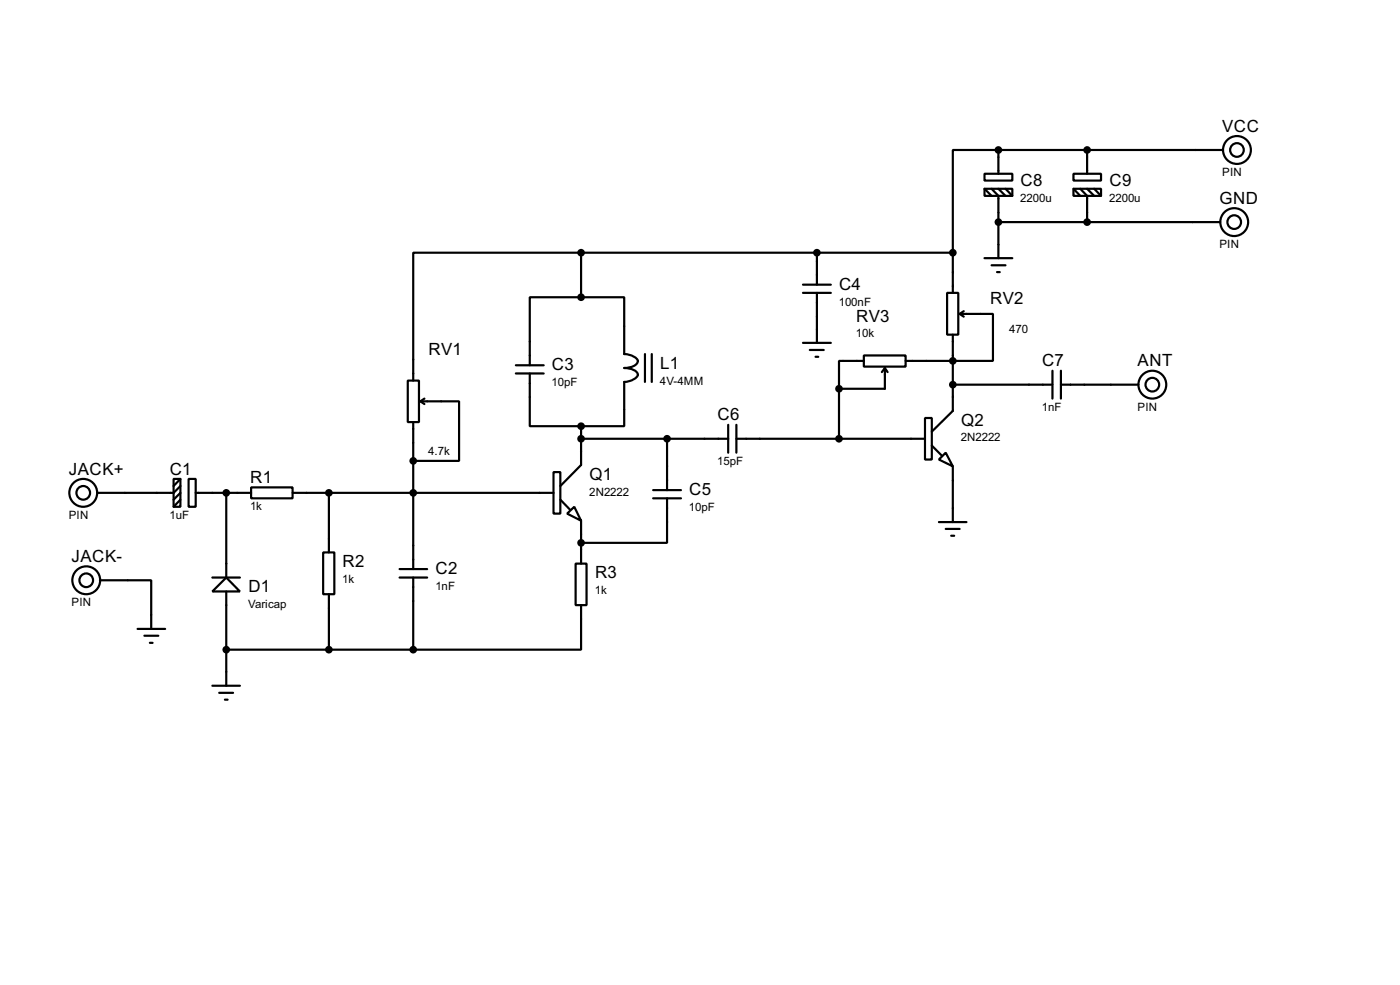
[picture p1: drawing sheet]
<svg xmlns="http://www.w3.org/2000/svg" width="256mm" height="180mm" viewBox="0 0 256 180" stroke-linecap="round" stroke-linejoin="round" font-family="sans-serif">
<g fill="none" stroke="#000" stroke-width=".4">
<path d="M180.4 31.8h5.1v1.3h-5.1zM180.4 34.6h5.1v1.3h-5.1zM180.4 34.6l1.3 1.3M181.7 34.6l1.2 1.3v11.4M182.9 27.5h-8.3v18.8M182.9 27.5h41.2M182.9 27.5v4.3M182.9 34.6l1.3 1.3M184.2 34.6l1.3 1.3M196.7 31.8h5v1.3h-5zM196.7 34.6h5v1.3h-5zM196.7 34.6l1.2 1.3"/>
<path d="M197.9 34.6l1.3 1.3v4.8M199.2 27.5v4.3M199.2 34.6l1.3 1.3M200.5 34.6l1.2 1.3M106.5 54.4h7.9v10.4a2.65 2.65 0 0 1 2.5 1.3 2.24 2.24 0 0 1-2.5 1.3 2.27 2.27 0 0 1 2.5 1.2 2.66 2.66 0 0 1-2.5 1.3v8.1h-7.9M106.5 54.4h-9.4v12.5M106.5 46.3h-30.8v23.4M106.5 46.3v8.1M106.5 46.3h68.1M147.1 53.6h5.1M147.1 52.1h5.1M149.7 46.3v5.8"/>
<path d="M149.7 53.6v9.2M173.5 53.6h2.1v7.7h-2.1zM174.6 46.3v7.3M175.8 57.5h6.1v8.6h-16M175.8 57.5l.8 .5M176.6 57l-.8 .5M180.4 47.3h5.1M181.7 48.6h2.5M182.7 49.8h.5M182.9 40.7h40.7M74.7 69.7h2.1v7.6h-2.1zM75.7 77.3v26.9"/>
<path d="M77 73.5h7.1v10.9h-8.4M77 73.5l.8 .5M77.8 73l-.8 .5M94.5 68.4h5.1M94.5 66.9h5.1M97.1 68.4v9.6h9.4M106.5 78v7.1l-3.8 3.9M118.2 64.8v5.1M119.4 64.8v5.1M133.4 77.8v5.1M134.9 77.8v5.1M147.1 62.8h5.1"/>
<path d="M148.4 64.1h2.5M149.4 65.3h.5M153.7 71.2v9.1M158.3 65.1h7.6v2h-7.6zM158.3 66.1h-4.6v5.1M162.1 67.4v3.8h-8.4M162.1 67.4l.5 .7M162.1 67.4l-.5 .7M169.5 76.5h1.2v7.6h-1.2zM174.6 61.3v13.9l-3.9 3.8M174.6 70.4h18.2M192.8 67.9v5.1"/>
<path d="M194.4 70.4h14.2M194.4 67.9v5.1M31.8 87.7h1.3v5.1h-1.3zM33.1 89l-1.3 1.2h-14M33.1 91.5l-1.3 1.3M33.1 90.2l-1.3 1.3M33.1 87.7l-1.3 1.3M34.6 87.7h1.3v5.1h-1.3zM35.9 90.2h10.1M41.5 90.2v15.5M46 89.2h7.6v2h-7.6zM53.6 90.2h47.8"/>
<path d="M60.3 90.2v10.9M101.4 86.4h1.3v7.6h-1.3zM102.7 91.5l1.7 1.8M103.9 94l1.3-1.2 1.3 2.5zM106.5 95.3v7.9M106.5 80.3h26.9M119.7 91.2h5.1M119.7 89.7h5.1M122.2 91.2v8.2h-15.7M122.2 80.3v9.4M134.9 80.3h34.6M170.7 81.6l1.8 1.8"/>
<path d="M172 84.1l1.3-1.2 1.3 2.5zM172 95.6h5.1M173.3 96.8h2.5M174.3 98.1h.5M174.6 85.4v10.2M18.3 106.2h9.4v8.9M25.2 115.1h5.1M26.5 116.4h2.5M27.5 117.7h.5M38.9 105.7h5.1M41.5 105.7l2.5 2.6h-5.1zM41.5 108.3v17.2"/>
<path d="M41.5 118.9h34.2M59.2 101.1h2.1v7.7h-2.1zM60.3 108.8v10.1M73.2 105.7h5.1M73.2 104.2h5.1M75.7 105.7v13.2M105.5 103.2h2v7.6h-2zM106.5 110.8v8.1h-30.8M38.9 125.5h5.1M40.2 126.8h2.5M41.2 128.1h.5"/>
<circle cx="226.6" cy="27.5" r="2.55"/>
<circle cx="226.6" cy="27.5" r="1.25"/>
<circle cx="226.1" cy="40.7" r="2.55"/>
<circle cx="226.1" cy="40.7" r="1.25"/>
<circle cx="211.1" cy="70.4" r="2.55"/>
<circle cx="211.1" cy="70.4" r="1.25"/>
<circle cx="15.2" cy="90.2" r="2.55"/>
<circle cx="15.2" cy="90.2" r="1.25"/>
<circle cx="15.8" cy="106.2" r="2.55"/>
<circle cx="15.8" cy="106.2" r="1.25"/>
</g>
<g fill="#000" stroke="#000" stroke-width=".4">
<circle cx="182.9" cy="27.5" r=".5"/>
<circle cx="199.1" cy="27.5" r=".5"/>
<circle cx="106.4" cy="54.4" r=".5"/>
<circle cx="106.4" cy="46.3" r=".5"/>
<circle cx="149.6" cy="46.3" r=".5"/>
<circle cx="174.5" cy="46.3" r=".5"/>
<circle cx="182.9" cy="40.7" r=".5"/>
<circle cx="199.1" cy="40.7" r=".5"/>
<circle cx="106.4" cy="78" r=".5"/>
<circle cx="153.7" cy="71.2" r=".5"/>
<circle cx="174.5" cy="70.4" r=".5"/>
<circle cx="174.5" cy="66.1" r=".5"/>
<circle cx="41.4" cy="90.2" r=".5"/>
<circle cx="60.2" cy="90.2" r=".5"/>
<circle cx="75.7" cy="84.4" r=".5"/>
<circle cx="75.7" cy="90.2" r=".5"/>
<circle cx="106.4" cy="99.4" r=".5"/>
<circle cx="106.4" cy="80.3" r=".5"/>
<circle cx="122.2" cy="80.3" r=".5"/>
<circle cx="153.7" cy="80.3" r=".5"/>
<circle cx="41.4" cy="118.9" r=".5"/>
<circle cx="60.2" cy="118.9" r=".5"/>
<circle cx="75.7" cy="118.9" r=".5"/>
</g>
<g font-size="3.5">
<text x="223.9" y="24.1">VCC</text>
<text x="187" y="34">C8</text>
<text x="203.3" y="34">C9</text>
<text x="223.4" y="37.4">GND</text>
<text x="153.7" y="53">C4</text>
<text x="156.9" y="58.9">RV3</text>
<text x="181.4" y="55.6">RV2</text>
<text x="78.5" y="65">RV1</text>
<text x="101.1" y="67.7">C3</text>
<text x="121" y="67.5">L1</text>
<text x="190.9" y="67">C7</text>
<text x="208.4" y="67">ANT</text>
<text x="131.5" y="76.9">C6</text>
<text x="176.1" y="77.9">Q2</text>
<text x="12.6" y="86.9">JACK+</text>
<text x="31.1" y="86.9">C1</text>
<text x="45.9" y="88.4">R1</text>
<text x="108" y="87.8">Q1</text>
<text x="126.3" y="90.6">C5</text>
<text x="13.1" y="102.9">JACK-</text>
<text x="62.8" y="103.8">R2</text>
<text x="79.8" y="105.1">C2</text>
<text x="109" y="105.9">R3</text>
<text x="45.5" y="108.4">D1</text>
</g>
<g font-size="2.4">
<text x="223.9" y="32.2">PIN</text>
<text x="186.9" y="36.9">2200u</text>
<text x="203.2" y="36.9">2200u</text>
<text x="223.4" y="45.4">PIN</text>
<text x="153.7" y="56">100nF</text>
<text x="156.8" y="61.7">10k</text>
<text x="184.9" y="60.9">470</text>
<text x="101.1" y="70.7">10pF</text>
<text x="120.9" y="70.4">4V-4MM</text>
<text x="190.9" y="75.1">1nF</text>
<text x="208.4" y="75.1">PIN</text>
<text x="78.5" y="83.3">4.7k</text>
<text x="176" y="80.8">2N2222</text>
<text x="131.4" y="85">15pF</text>
<text x="12.6" y="95">PIN</text>
<text x="31.1" y="95">1uF</text>
<text x="45.8" y="93.4">1k</text>
<text x="107.9" y="90.8">2N2222</text>
<text x="126.2" y="93.5">10pF</text>
<text x="62.7" y="106.8">1k</text>
<text x="13.1" y="111">PIN</text>
<text x="45.5" y="111.3">Varicap</text>
<text x="79.8" y="108">1nF</text>
<text x="109" y="108.8">1k</text>
</g>
</svg>
